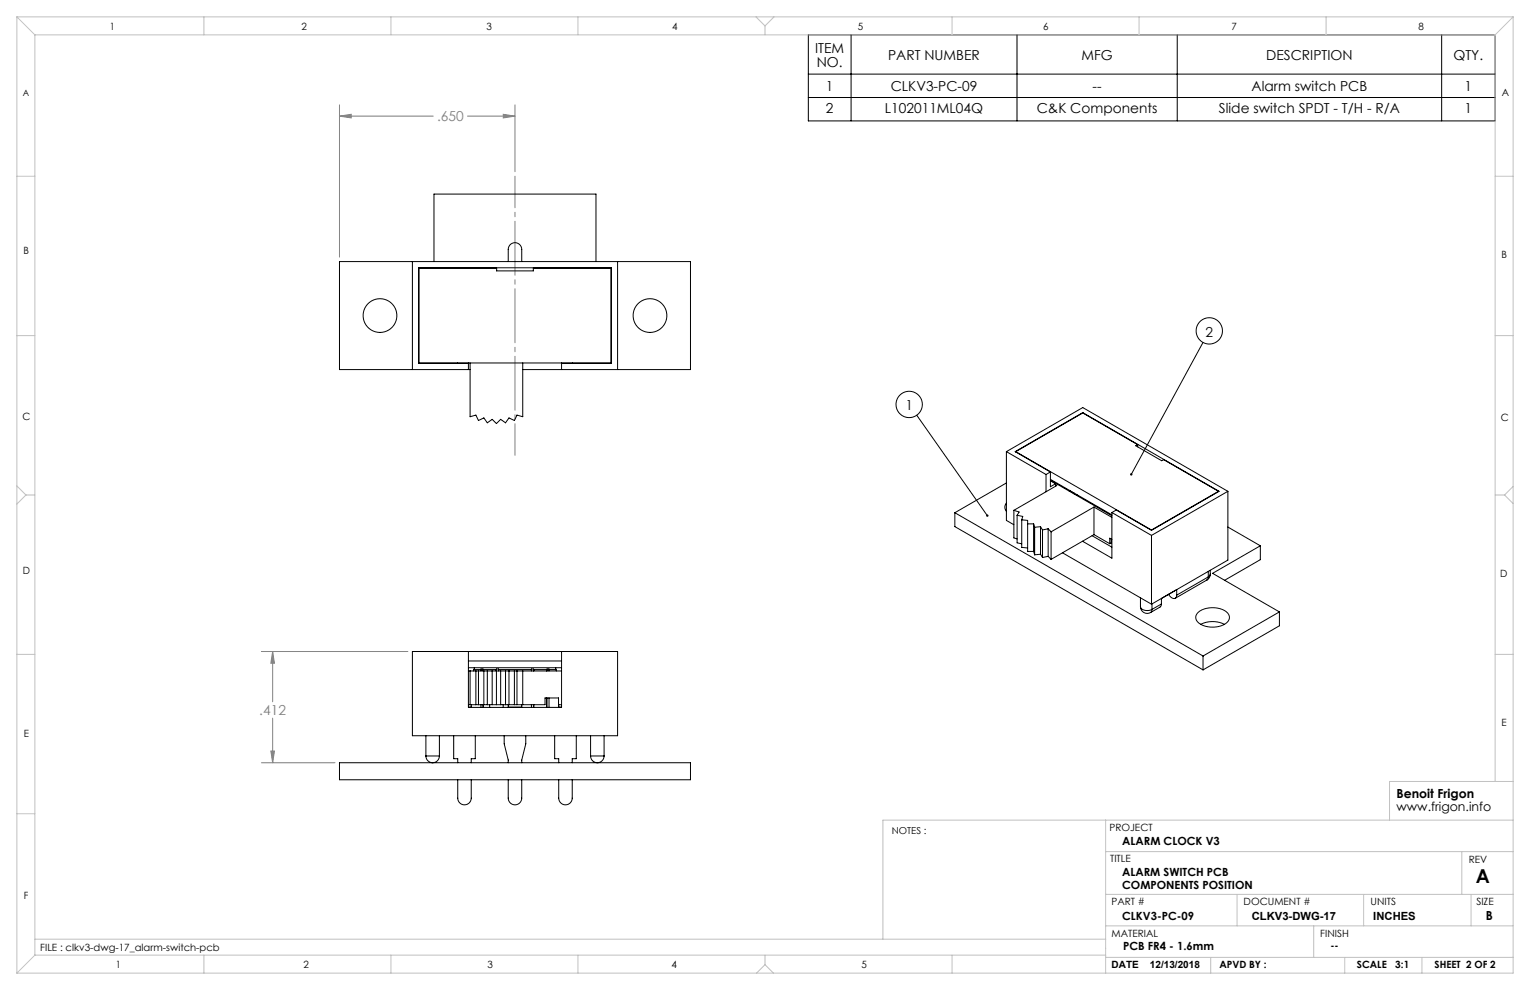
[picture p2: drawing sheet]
<svg xmlns="http://www.w3.org/2000/svg" width="432mm" height="279mm" viewBox="0 0 432 279" stroke-linecap="round" stroke-linejoin="round" font-family="sans-serif">
<g fill="none" stroke="#000" stroke-width=".28">
<path d="M228.1 9.8h193.9v24.3h-193.9zM240.2 9.8v24.3M287 9.8v24.3M332.2 9.8v24.3M406.9 9.8v24.3M228.1 27.5h193.9M228.1 20.9h193.9M339.5 96.6l-20.2 37.3M258.7 117.2l19.9 28.3"/>
<circle cx="341.3" cy="93.4" r="3.7"/>
<circle cx="256.6" cy="114.1" r="3.7"/>
</g>
<path d="M95.8 32.8l3.3-.5v1zM95.8 29.6v43M95.8 32.8h26.5M131.9 32.8h13.4M142 32.3l3.3 .5-3.3 .5zM145.3 29.6v18.9M73.8 183.9h41.3M76.9 183.9l.6 3.3h-1.1zM76.9 183.9v14.2M73.8 215.3h20.7M76.4 212h1.1l-.6 3.3zM76.9 202.7v12.6" fill="none" stroke="#808080" stroke-width=".28"/>
<path d="M145.3 128.5v-78.8" fill="none" stroke="#808080" stroke-width=".28" stroke-dasharray="15.2 1.3 1.3 1.3" stroke-dashoffset="6.3"/>
<g fill="none" stroke="#c0c0c0" stroke-width=".28">
<path d="M4.8 4.8l5 5M4.8 4.8h422.2M4.8 4.8v269.8M9.8 9.8h412.2M9.8 9.8v259.8M57.5 4.8v5M110.3 4.8v5M163.1 4.8v5M213.4 4.8l2.5 2.5M215.9 7.3v2.5M218.4 4.8l-2.5 2.5M268.7 4.8v5"/>
<path d="M321.5 4.8v5M374.3 4.8v5M422 9.8v210.7M427 4.8l-5 5M427 4.8v269.8h-422.2M4.8 49.7h5M422 49.7h5M4.8 94.7h5M422 94.7h5M4.8 137.1l2.5 2.6M7.3 139.7l-2.5 2.6M7.3 139.7h2.5"/>
<path d="M422 139.7h2.6M424.6 139.7l2.4 2.4M427 137.3l-2.4 2.4M4.8 184.7h5M422 184.7h5M4.8 229.7h5M312 231.5v43.1M427 231.5h-177.8v33.6M427 220.5h-34.8v11M312 240.3h115M312 252.4h115M349.1 252.4v8.9"/>
<path d="M384.9 252.4v8.9M412.6 240.3v12.1M415.2 252.4v8.9M9.8 265.1h302.2M9.8 269.6l-5 5M9.8 269.6h302.2M57.5 269.6v5M110.3 269.6v5M163.1 269.6v5M215.9 272.2l-2.4 2.4M215.9 272.2l2.4 2.4M215.9 269.6v2.6"/>
<path d="M268.7 269.6v5M312 270.2h115M312 261.3h115M341.7 270.2v4.4M370.8 261.3v8.9M379.5 270.2v4.4M401.3 270.2v4.4"/>
</g>
<path d="M319 133.7l.1 .5 .2-.3-.2 .3a.34 .34 0 0 0 .5-.1 .34 .34 0 0 0-.1-.5 .34 .34 0 0 0-.5 .1zM278.4 145.3v.4l.4 .1-.2-.3 .3 .2v-.4z" fill="#000"/>
<path d="M142 32.3l3.3 .5-3.3 .5zM95.8 32.8l3.3-.5v1zM76.9 183.9l.6 3.3h-1.1zM76.4 212h1.1l-.6 3.3z" fill="#808080"/>
<g fill="none" stroke="#000" stroke-width=".28">
<path d="M116.4 73.8v30.5M118.3 75.7h21.9v.8h10.3v-.8h21.9v26.7h-54.1zM122.5 73.8v-19h45.7v19M143.4 73.8v-3.4a1.9 1.9 0 0 1 1.9-1.9 1.9 1.9 0 0 1 1.9 1.9v3.4M174.3 73.8v30.5M129.1 102.4v.2M132.2 102.4v1.9M132.2 102.6h-14.1v-27h54.4v27h-14M132.7 104.3h-36.9v-30.5h99.1v30.5h-47.4M132.7 102.4v15.2l1.6-.4 .7 1.5 1.6-.8 .9 1.4 1.4-1 1.2 1.2 1.2-1.2 1.4 1 .9-1.4 1.6 .8 .7-1.5 1.6 .4v-15.2M158.5 102.4v1.9M161.6 102.4v.2"/>
<path d="M305.6 116.5l-19.1 11 9.9 5.7M305.6 116.5l38.5 22.2-19.1 11M305.6 116.5l-18.9 11M305.6 116.5l15.5 9M305.6 116.5h.1M284 127.5l11.2 6.4M284 127.5v19.4l2.1 1.2M284 127.5l21.6-12.5 40.9 23.7M284 136.3l-14.5 8.4M286.7 127.5l38.3 22.1M286.7 127.5v.1M295.2 133.9v4.9"/>
<path d="M296.4 133.2l-1.2 .7M296.4 135.3l17.4 10M296.4 135.5l17.4 10.1M296.4 135.7l1.5 .8M296.4 133.2v4.2l1.5-.9M297.9 136.8l.3 .2-12.1 7M297.9 136.5v.7M298.4 136.4l-.2 .1M301.9 138.5l1.3 .8M302 138.5l-.3 .1M303.2 139.3v.1M303.2 139.2v.1"/>
<path d="M304 139.7l-.2 .1M321.1 125.5l-.6 .3 7.4 4.2 .5-.3 15.5 9M321.1 125.5v.6M343.9 138.7l-18.9 10.9M343.9 138.7v.1M346.5 138.7l-21.5 12.4M346.5 138.7v19.4l-21.5 12.4M269.5 144.7l70 40.4M269.5 144.7v3.9l70 40.5M284 142l-.1 .1a1.72 1.72 0 0 0 .1 2.2M286.1 144l1.5 .5-.5 .9M286.1 144v7.8l1 .3"/>
<path d="M287.1 145.4l1.5 .3-.2 1M287.1 145.4v7.8l1.3 .3M288.4 146.7l1.6 .2v8.7h1.7M288.4 146.7v7.8l1.6 .2M290 147.8h1.7M291.7 147.8l.3 1M291.7 147.8v7.8M291.7 155.6l.3 1M292 148.8v7.8M293.7 148.6l.5 1M293.7 148.6l-1.7 .2M293.7 156.4l.5 .9"/>
<path d="M293.7 148.6v7.8M293.7 156.4l-1.7 .2M294.2 149.6v7.7M295.8 149.2l.8 .9M295.8 149.2l-1.6 .4M295.8 157l.8 .9M295.8 149.2v7.8M295.8 157l-1.6 .3M296.6 150.1v7.8M299.9 156l25.1 14.5M308.2 151.2l5.6 3.2M308.7 143.1l5.1 2.9"/>
<path d="M308.7 143.1l-12.1 7M308.7 143.1v7.8M308.7 150.9l-12.1 7M308.7 150.9l4.5 2.5M313.6 152.1v1.1l-.4 .2M313.8 144.7v12.8l-8.3-4.8M313.8 144.7l11.2 6.4M313.8 144.7l1.2-.8 10 5.8M313.8 152.2l-.6-.3v1.5M325 149.6v.1M325 151.1v19.4M346.5 148.7l9.2 5.3"/>
<path d="M355.7 154l-13.5 7.8 18.9 10.9M355.7 154v4l-10.1 5.8M321.9 171.2a1.91 1.91 0 0 0 2.8 1.7M321.9 171.2a2.2 2.2 0 0 0 3.2 .8M321.9 168.7v2.5M325.1 172l-.4 .9M325.1 170.4v1.6M327.8 170.5l-.4 .8-2.7 1.6M327.8 170.5l-2.7 1.5M329.8 167.7a1.47 1.47 0 0 0 2.1 .9l.2-.6M332.1 168v-1.6l-4.3 2.5v1.6M338.1 172.8a6.8 6.8 0 0 1 8.4 .2 2.07 2.07 0 0 1-1.2 3.3 7 7 0 0 1-7.4-.8 1.79 1.79 0 0 1 .2-2.7z"/>
<path d="M338.9 176.2a7.5 7.5 0 0 1 6.7 0M340.6 163.7l-8.9 5.1M341 162.8l-.4 .9M341 162.8l-8.9 5.2M341 161.3v1.5M341.6 162a1.91 1.91 0 0 1-1 1.7M341.6 162l-.6 .8M341.6 160.9v1.1M361.1 172.7l-21.6 12.4M361.1 172.7v3.9l-21.6 12.5M116.4 183.9h57.9v23.7h-57.9zM132.2 183.9v15.7h26.3v-15.7"/>
<path d="M132.2 198.9h21.6v-1.9h3.8v1.9h.9M132.2 189.4h26.3M132.2 186.5h26.3M132.2 188.4h26.3M132.2 199.6h.8M132.7 189.4v9.5M133 198.9v.7M133.7 189h2M133.9 188.4l-.3 1M134.3 189.4v9.5M135 189.4v9.5M135.7 189.4v-.6h.6v.6"/>
<path d="M135.7 198.9v.7M136.3 198.9v.7M136.3 189h3.8M136.4 189v.4M136.4 198.9v.7M136.6 189.4v9.5M137.5 189.4v9.5M138.2 198.9v.7M138.9 189.4v9.5M140 189v.4M140.7 189.4v-.6h-.6v10.1M140.7 189h9.3"/>
<path d="M141.3 189.4v9.5M142 198.9v.7M142.7 189.4v9.5M143.4 198.9v.7M143.4 199.6h3.8M143.6 189.4v9.5M145.2 189.4v9.5M145.9 189.4v9.5M147.2 198.9v.7M147.5 189.4v9.5M150 189.4v-.6h.6v.6M150 198.9v.7"/>
<path d="M150.6 198.9v.7M150.6 189h3.8M150.7 189v.4M150.7 198.9v.7M154.3 189v.4M154.3 197v2.6M154.4 189.4v-.6h.5v.6M154.4 197v2.6M154.9 197v2.6M154.9 189h2M156.8 188.4l.2 1M157.7 198.9v.7"/>
<path d="M157.7 199.6h.8M339.5 185.1v4M95.8 215.3h99.1v4.8h-99.1zM120.2 213.4a1.9 1.9 0 0 0 1.9 1.9 1.9 1.9 0 0 0 1.9-1.9M120.2 213.4h3.8M120.2 207.6v5.8M124 207.6v5.8M128 207.6v6.5h1.2v1.2M134.1 207.6v6.5h-1.1v1.2M142.3 207.6v2.3l1.1 4.6v.8M148.4 207.6v2.3l-1.2 4.6v.8M156.5 207.6v6.5h1.2v1.2"/>
<path d="M162.6 207.6v6.5h-1.1v1.2M166.7 213.4a1.91 1.91 0 0 0 1.9 1.9 1.91 1.91 0 0 0 1.9-1.9M166.7 213.4h3.8M166.7 207.6v5.8M170.5 207.6v5.8M129.2 220.1v5.1a1.91 1.91 0 0 0 1.9 2 1.91 1.91 0 0 0 1.9-2v-5.1M143.4 220.1v5.1a1.91 1.91 0 0 0 1.9 2 1.91 1.91 0 0 0 1.9-2v-5.1M157.7 220.1v5.1a1.9 1.9 0 0 0 1.9 2 1.9 1.9 0 0 0 1.9-2v-5.1"/>
<circle cx="107.2" cy="89.1" r="4.8"/>
<circle cx="183.4" cy="89.1" r="4.8"/>
</g>
<text font-size="5.4" x="416.5" y="249.1">A</text>
<g font-size="3.9">
<text x="230.1" y="14.9">ITEM</text>
<text x="250.7" y="16.9">PART NUMBER</text>
<text x="305.2" y="16.9">MFG</text>
<text x="357.4" y="16.9">DESCRIPTION</text>
<text x="410.2" y="16.9">QTY.</text>
<text x="230.5" y="18.8">NO.</text>
<text x="233.1" y="25.7">1</text>
<text x="251.4" y="25.7">CLKV3-PC-09</text>
<text x="308.3" y="25.7">--</text>
<text x="353.2" y="25.7">Alarm switch PCB</text>
<text x="413.3" y="25.7">1</text>
<text x="233.1" y="31.9">2</text>
<text x="249.7" y="31.9">L102011ML04Q</text>
<text x="292.6" y="31.9">C&amp;K Components</text>
<text x="344" y="31.9">Slide switch SPDT - T/H - R/A</text>
<text x="413.3" y="31.9">1</text>
<text x="340.2" y="95.1">2</text>
<text x="255.5" y="115.8">1</text>
</g>
<g font-size="3.9" fill="#808080">
<text x="123.3" y="34.2">.650</text>
<text x="73.2" y="201.8">.412</text>
</g>
<g font-size="3.5">
<text x="394.1" y="225.3">Benoit Frigon</text>
<text x="394.1" y="228.8">www.frigon.info</text>
<text x="419.3" y="259.7">B</text>
</g>
<g font-size="3.2">
<text x="316.7" y="238.4">ALARM CLOCK V3</text>
<text x="316.7" y="247.3">ALARM SWITCH PCB</text>
<text x="316.7" y="250.8">COMPONENTS POSITION</text>
<text x="316.7" y="259.7">CLKV3-PC-09</text>
<text x="353.3" y="259.7">CLKV3-DWG-17</text>
<text x="387.6" y="259.7">INCHES</text>
<text x="317" y="268.2">PCB FR4 - 1.6mm</text>
</g>
<g font-size="2.8">
<text x="31" y="8.5">1</text>
<text x="85.1" y="8.5">2</text>
<text x="137.3" y="8.5">3</text>
<text x="189.7" y="8.5">4</text>
<text x="242.1" y="8.5">5</text>
<text x="294.4" y="8.5">6</text>
<text x="347.6" y="8.5">7</text>
<text x="400.3" y="8.5">8</text>
<text x="423.8" y="27.2">A</text>
<text x="6.7" y="71.8">B</text>
<text x="423.8" y="72.8">B</text>
<text x="6.4" y="118.6">C</text>
<text x="423.5" y="118.9">C</text>
<text x="6.5" y="162.1">D</text>
<text x="423.4" y="163">D</text>
<text x="6.7" y="207.9">E</text>
<text x="423.7" y="204.9">E</text>
<text x="313.1" y="234.6">PROJECT</text>
<text x="313.3" y="243.2">TITLE</text>
<text x="414.5" y="243.6">REV</text>
<text x="6.7" y="253.8">F</text>
<text x="313.7" y="255.3">PART #</text>
<text x="351" y="255.3">DOCUMENT #</text>
<text x="386.8" y="255.3">UNITS</text>
<text x="416.7" y="255.3">SIZE</text>
<text x="11.4" y="268.4">FILE : clkv3-dwg-17_alarm-switch-pcb</text>
<text x="313.7" y="264.6">MATERIAL</text>
<text x="372.6" y="264.5">FINISH</text>
<text x="375.5" y="267.9">--</text>
<text x="32.7" y="273.3">1</text>
<text x="85.7" y="273.3">2</text>
<text x="137.6" y="273.3">3</text>
<text x="189.6" y="273.3">4</text>
<text x="243.2" y="273.2">5</text>
<text x="313.7" y="273.3">DATE</text>
<text x="324.5" y="273.3">12/13/2018</text>
<text x="344.1" y="273.1">APVD BY :</text>
<text x="383" y="273.1">SCALE</text>
<text x="393.8" y="273.1">3:1</text>
<text x="404.9" y="273.1">SHEET 2 OF 2</text>
</g>
<text font-size="2.7" x="251.7" y="235.2">NOTES :</text>
<text font-size="2.5" x="6.4" y="27">A</text>
</svg>
